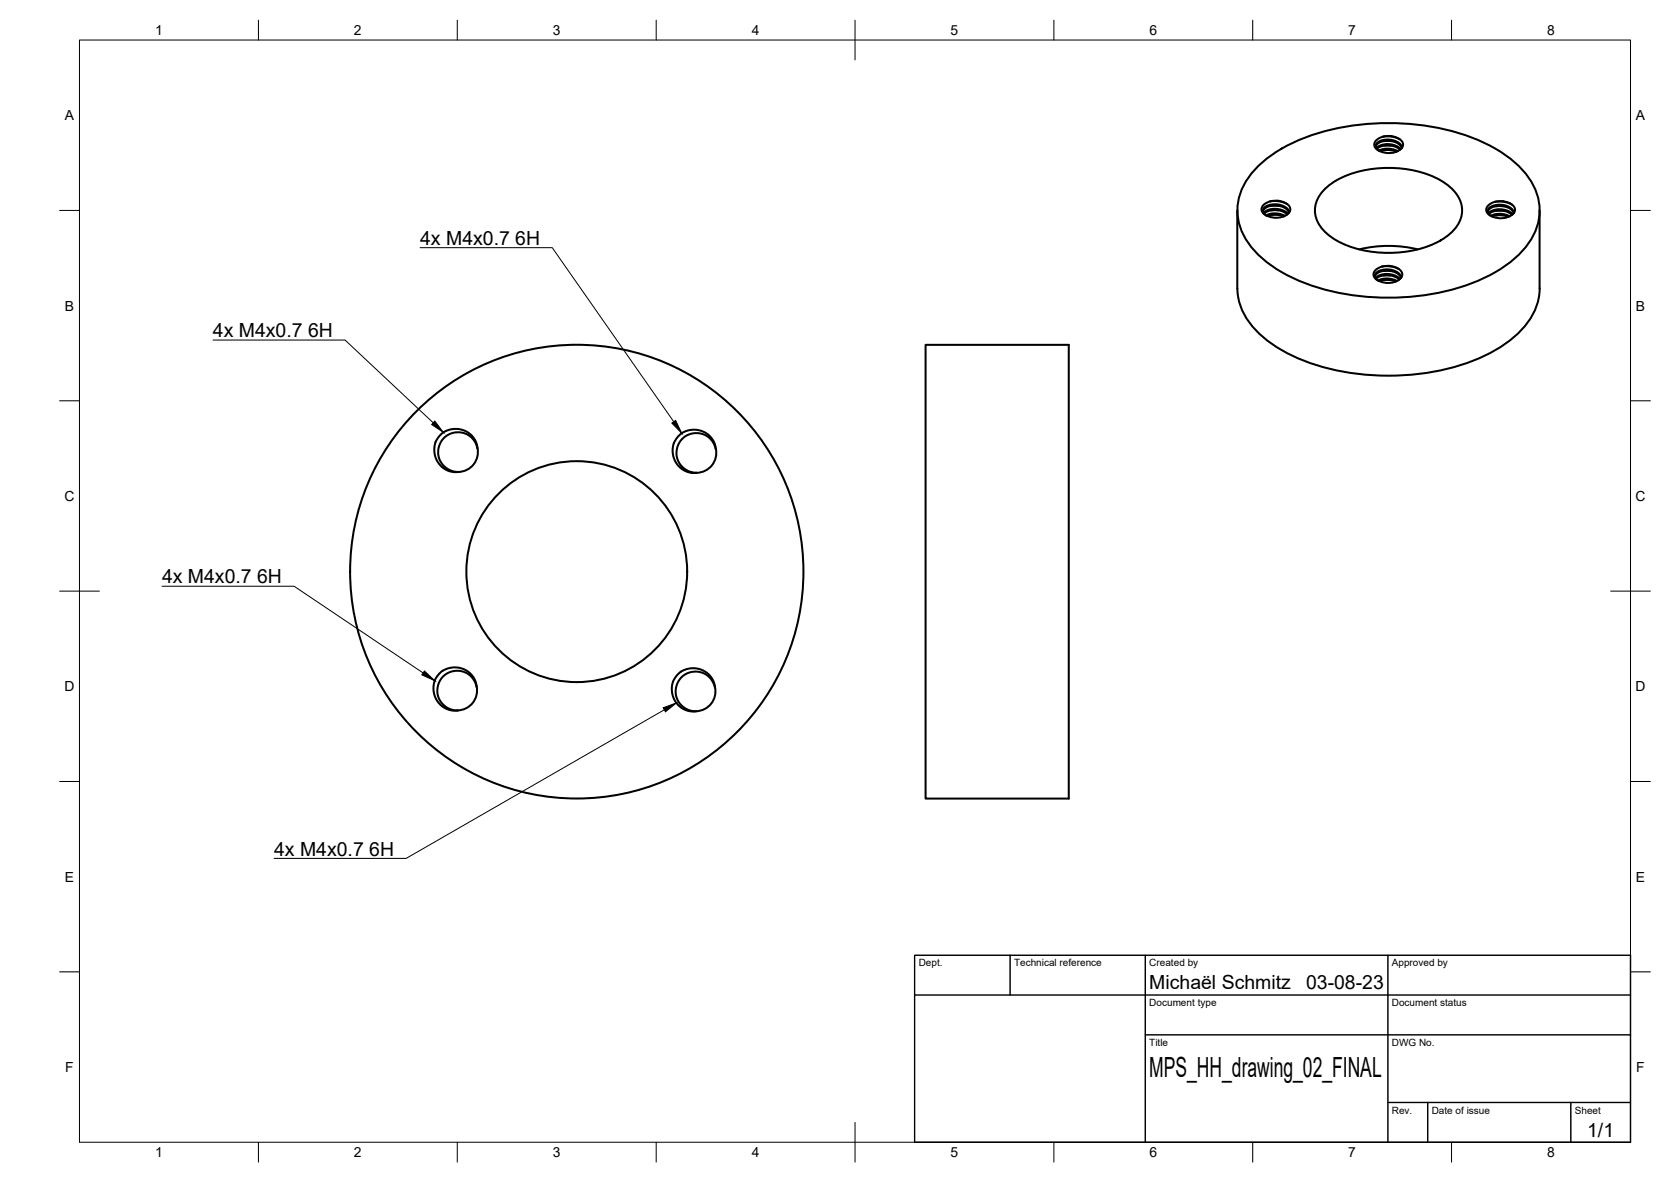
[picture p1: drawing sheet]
<svg xmlns="http://www.w3.org/2000/svg" width="420mm" height="297mm" viewBox="0 0 420 297" stroke-linecap="round" stroke-linejoin="round" font-family="sans-serif">
<!-- layer: Visible -->
<g fill="none" stroke="#000" stroke-width=".51">
<path d="M345.9 36.9l.5-.8 .6-.4 1.1-.3h1.2l2 .5 .8 .7 .4 .6M346.1 37.3l1.2-.8 1.7-.3 1.5 .3 1 .4 .7 .6M346.2 37.5l1.2-.8 1.9-.2 1.5 .4 1.2 .7M346.7 37.9l1.1-.4 1.4-.1 1.3 .2 1 .4M347 38l2-.3 2.1 .4M347.7 34.3a5.5 5.5 0 0 1 4 .5l.8 .7 .3 .7-.2 .8-.6 .6M348 36.6h1.8M348 37.7h1.8M348 35.5h1.8M352 35l-1.2-.5-1.6-.2-1.6 .1-.9 .4-1 .9-.2 .8 .6 .9 .8 .6M352 37.6a5.1 5.1 0 0 1-5.1 .3M352.5 37.1l-.5-1-1.3-.7-1.4-.3-1.4 .1-1.5 .6-.5 .7 .1 .7 .9 .8"/>
<path d="M311.1 52.9v19.6M316.8 41.3a43.3 43.3 0 0 1 23.5-9.8 59.9 59.9 0 0 1 33.7 4.8 24.5 24.5 0 0 1 11.9 11 14 14 0 0 1-3 15.7 38.6 38.6 0 0 1-20.1 10.3 60.9 60.9 0 0 1-38.6-3.8 24.5 24.5 0 0 1-11.8-11.1 14 14 0 0 1 3-15.6zM317.5 53.1l.3-.5 .9-.6 2.1-.3 1.2 .1 1 .4 .8 .7 .3 .6M317.7 53.5l.5-.4 .8-.4 1.9-.2 1.7 .4 1.2 .8M317.8 53.7l1.3-.7 1.9-.2 1.5 .3 1.1 .7a4.6 4.6 0 0 1-5 .4M318.4 54.1l1.1-.4 1.3-.1 1.2 .2 1.1 .5M318.7 54.3l1.8-.4 2.3 .5M319.4 50.6l-1.5 .8-.7 1 .2 .9 1 .9h.2l-.9-.7-.2-.4 .1-.6 .8-.7 1.4-.4h1.6l1.2 .3 1.1 .8 .5 .9M319.4 50.6h2.4l1.8 .7M319.4 50.6a5.6 5.6 0 0 1 4 .5l.8 .7 .2 .7-.2 .8-.6 .6M319.7 54h1.8M319.7 52.9h1.8"/>
<path d="M319.7 51.7h1.8M333.5 47.1a24.7 24.7 0 0 1 17.4-4.9 23.5 23.5 0 0 1 13.8 4.9 7.1 7.1 0 0 1 0 11.5 24.7 24.7 0 0 1-17.3 4.9 23.5 23.5 0 0 1-13.9-4.9 7.1 7.1 0 0 1 0-11.5zM374.1 53.2l.3-.6 .7-.4 .9-.4h1.2l2.2 .5 .7 .5 .5 .8M374.2 53.7l.6-.6 .8-.3 1.8-.2 1.9 .5 1 .8M374.4 53.8l1.1-.7 1.9-.2 1.4 .3 1.4 .8M374.9 54.2l1-.4 1.3-.1 1 .1 1.4 .6M375.2 54.4l2.1-.4 2 .5M375.9 50.7h2.1l2.1 .7M375.9 50.7l-1.5 .7-.7 1v.6l.3 .6 1.1 .7M375.9 50.7a5.3 5.3 0 0 1 4 .5l1 1v.7l-.2 .5a4.4 4.4 0 0 1-5.6 .9M376.2 53h1.8M378 54.1h-1.8"/>
<path d="M378 51.8h-1.8M380.7 53.5l-.4-.9-1.1-.7-1.5-.4h-1.5l-1.4 .5-.7 .8 .1 .8 .9 .7M387.1 52.9v19.6M311.1 72.5a16.1 16.1 0 0 0 6.2 11.9 43.9 43.9 0 0 0 23.5 9.5 58.1 58.1 0 0 0 35.2-5.9 22.5 22.5 0 0 0 10.2-10.7l.8-3.2 .1-1.6M341.8 62.7a31.2 31.2 0 0 1 14.7 0M345.7 69.5l.3-.6 .7-.5 1-.3 1.1-.1 2.1 .5 .8 .5 .6 .8M345.9 69.9l1.3-.8 1.7-.3 1.9 .4 1.2 .9M346 70.1l1.1-.7 1.8-.2 1.6 .3 1.3 .7M346.5 70.5l1-.4 1.3-.1 1.2 .1 1.2 .5M346.8 70.7l2.2-.4 1.9 .5M347.5 67a5.3 5.3 0 0 1 4 .5l.7 .5 .3 .5 .1 .6-.2 .6a4.4 4.4 0 0 1-5.7 .9M347.8 70.4h1.8"/>
<path d="M347.8 69.2h1.8M347.8 68.1h1.8M351.8 67.7l-1.2-.6-1.4-.2-1.7 .1-1.1 .5-.9 .9-.1 .8 .3 .7 1 .7M352.3 69.8l-.3-.9-1.1-.7-1.5-.5-1.5 .1-1.5 .5-.6 .7v.9l.9 .7M232.7 86.7h36v114h-36zM111.5 108.7l1.8-.8h2.3a5.3 5.3 0 0 1 4.5 4.7M111.5 108.6a5.6 5.6 0 0 0 1 9.6l1.2 .4h1.6M120 112.7a5 5 0 0 0-5.6-4 5 5 0 0 0-4.2 5.4 5 5 0 0 0 5.1 4.5M120.1 112.6a5 5 0 0 1-4.8 6M169.4 111.3l-.3 1.8 .3 1.7a5.4 5.4 0 0 0 5.8 4 5 5 0 0 1-5.1-4.5 5 5 0 0 1 4.3-5.4 5 5 0 0 1 5.6 4M169.4 111.3a5.5 5.5 0 0 1 9.6-1.1 4.8 4.8 0 0 1 1 2.6M180 112.8a5 5 0 0 1-4.7 6"/>
<path d="M109.3 171.1l-.3 1.7 .2 1.8a5.4 5.4 0 0 0 5.9 3.9M111.3 168.6l1.4-.7 1.8-.2 1.6 .3 1.4 .6a5.1 5.1 0 0 1 2.3 4 5 5 0 0 1-4.7 5.9M111.3 168.6l-1.2 1.1-.8 1.3M119.8 172.6a5 5 0 0 0-5.6-4 5 5 0 0 0-4.2 5.4 5 5 0 0 0 5.1 4.5M169.2 171.3l-.3 1.9 .3 1.9a5.3 5.3 0 0 0 5.8 3.6 5 5 0 0 1-5.1-4.5 5 5 0 0 1 4.3-5.4 5 5 0 0 1 5.6 4M169.2 171.3a5.6 5.6 0 0 1 9.6-1.1 5.2 5.2 0 0 1 1 2.6M179.8 172.8a5 5 0 0 1-4.8 5.9"/>
<circle cx="145" cy="143.7" r="27.8"/>
<circle cx="145" cy="143.7" r="57"/>
</g>
<!-- layer: BORDER -->
<g fill="none" stroke="#000" stroke-width=".25">
<path d="M20 10.1h390v276.9h-390zM65 5.1v5M115 5.1v5M165 5.1v5M215 5.1v10M265 5.1v5M315 5.1v5M365 5.1v5M15 52.9h5M410 52.9h5M15 100.7h5M410 100.7h5"/>
<path d="M15 148.6h10M405 148.6h10M15 196.4h5M410 196.4h5M15 244.2h5M410 244.2h5M65 287v5M115 287v5M165 287v5M215 282.1v9.9M265 287v5M315 287v5"/>
<path d="M365 287v5"/>
</g>
<!-- layer: TITLEBLOCK -->
<path d="M230 240.1h180v46.9h-180zM230 250h180M254 240.1v9.9M288 240.1v46.9M349 240.1v46.9M288 260.1h122M349 277.1h61M359 277.1v9.9M395 277.1v9.9" fill="none" stroke="#000" stroke-width=".36"/>
<!-- layer: Hole Notes -->
<path d="M109.3 105.8l2.2 2.9-3-2zM168.9 106.3l1-.7 1.5 3.3zM106.7 168.6l2.6 2.5-3.2-1.5zM166.8 177.9l3.3-1.3-2.8 2.3z" fill="#000" stroke="#000" stroke-width=".25"/>
<path d="M105.6 62.2h33.3l30.5 43.8M53.6 85.5h33.2l22.1 20.8M40.7 147.3h33.3l32.4 21.8M167 178.4l-64.9 37.3h-33.2" fill="none" stroke="#000" stroke-width=".25"/>
<text font-size="7" x="289" y="270.6">MPS_HH_drawing_02_FINAL</text>
<g font-size="4.9">
<text x="105.6" y="61.5">4x M4x0.7</text>
<text x="129.6" y="61.5">6H</text>
<text x="53.6" y="84.8">4x M4x0.7</text>
<text x="77.5" y="84.8">6H</text>
<text x="40.7" y="146.6">4x M4x0.7</text>
<text x="64.7" y="146.6">6H</text>
<text x="68.9" y="215">4x M4x0.7</text>
<text x="92.8" y="215">6H</text>
<text x="289" y="248.5">Michaël Schmitz</text>
<text x="328.4" y="248.5">03-08-23</text>
<text x="399.1" y="285.7">1/1</text>
</g>
<g font-size="3.5">
<text x="39" y="8.8">1</text>
<text x="89" y="8.8">2</text>
<text x="139" y="8.8">3</text>
<text x="189" y="8.8">4</text>
<text x="239" y="8.8">5</text>
<text x="289" y="8.8">6</text>
<text x="339" y="8.8">7</text>
<text x="389" y="8.8">8</text>
<text x="16.3" y="30.2">A</text>
<text x="411.3" y="30.2">A</text>
<text x="16.3" y="78">B</text>
<text x="411.3" y="78">B</text>
<text x="16.2" y="125.9">C</text>
<text x="411.2" y="125.9">C</text>
<text x="16.2" y="173.7">D</text>
<text x="411.2" y="173.7">D</text>
<text x="16.3" y="221.6">E</text>
<text x="411.3" y="221.6">E</text>
<text x="16.4" y="269.4">F</text>
<text x="411.4" y="269.4">F</text>
<text x="39" y="290.8">1</text>
<text x="89" y="290.8">2</text>
<text x="139" y="290.8">3</text>
<text x="189" y="290.8">4</text>
<text x="239" y="290.8">5</text>
<text x="289" y="290.8">6</text>
<text x="339" y="290.8">7</text>
<text x="389" y="290.8">8</text>
</g>
<g font-size="2.5">
<text x="231" y="242.9">Dept.</text>
<text x="255" y="242.9">Technical reference</text>
<text x="289" y="242.9">Created by</text>
<text x="350" y="242.9">Approved by</text>
<text x="289" y="252.8">Document type</text>
<text x="350" y="252.8">Document status</text>
<text x="289" y="262.9">Title</text>
<text x="350" y="262.9">DWG No.</text>
<text x="350" y="279.9">Rev.</text>
<text x="360" y="279.9">Date of issue</text>
<text x="396" y="279.9">Sheet</text>
</g>
</svg>
